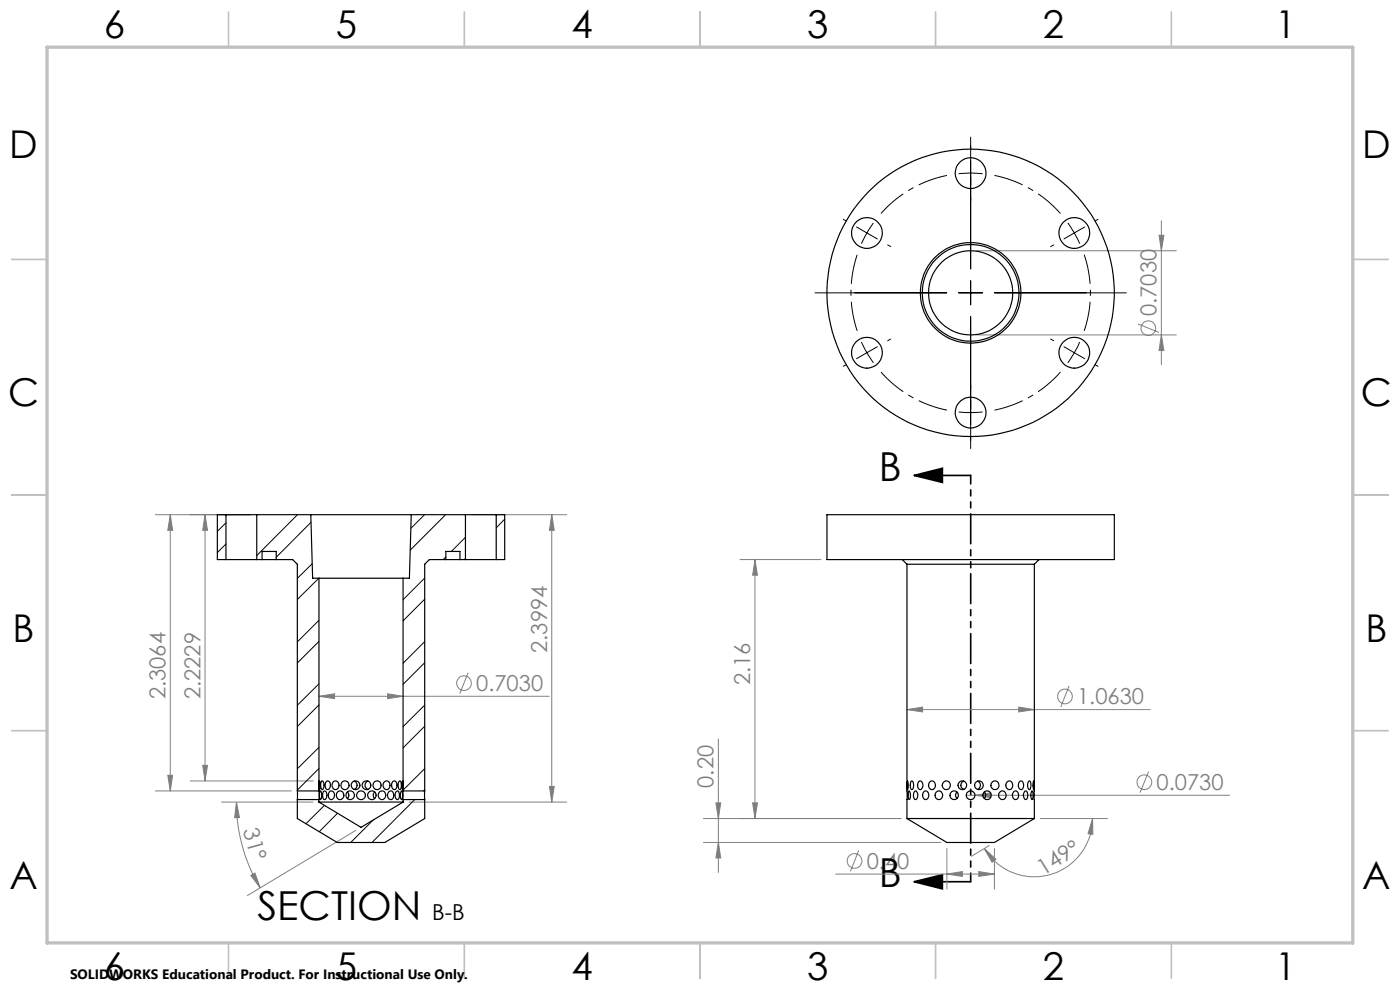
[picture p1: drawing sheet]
<svg xmlns="http://www.w3.org/2000/svg" width="297mm" height="210mm" viewBox="0 0 297 210" stroke-linecap="round" stroke-linejoin="round" font-family="sans-serif">
<g fill="none" stroke="#808080" stroke-width=".21">
<path d="M207.2 53.2h42.4M245.9 49.9h1l-.5 3.3zM246.4 46.8v30.6M207.2 71h42.4M241.4 68.7l4.5 1.8M246.4 71l.5 3.4h-1zM32.9 109.2h20.3M36.1 109.2v58.6M36.1 109.2l.5 3.3h-1zM43.5 109.2l.5 3.3h-1zM43.5 109.2v56.5M100 109.2h20.2"/>
<path d="M117.1 109.2v60.9M117.1 109.2l.5 3.3h-1zM157 118.7h17.2M160.2 118.7v54.9M160.2 118.7l.5 3.3h-1zM67.7 147.7l3.3-.5v1zM67.7 147.7h48.8M82.2 147.2l3.3 .5-3.3 .5zM99.3 142.7l-1.8 4.4M152.4 156.8v28.3M192.4 150.5l3.3-.5v1zM192.4 150.5h51.6"/>
<path d="M216.1 150l3.3 .5-3.3 .5zM226.8 145.5l-1.8 4.5M32.9 167.8h28.9M35.6 164.5h1l-.5 3.3zM40.3 165.7h26.2M43 162.3h1l-.5 3.4zM47 170.1h19.4M50.2 170.1l.6 3.3-1 .1zM50.2 170.1a34.9 34.9 0 0 0 5 18.2M75.5 176.1l-23 13.9M86.8 170.1h33.4M116.6 166.8h1l-.5 3.3z"/>
<path d="M149.2 173.6h41.9M149.2 178.7h50.4M151.9 170.3h1l-.5 3.3zM152.4 178.7l.5 3.3h-1zM159.7 170.3h1l-.5 3.3zM200.9 180v8.6M205 168.7h55.8M206.8 168.7l3.3-.5v1zM208.8 180l2.5 2.3-.8 .6zM209.9 179.3l-3.8 2.3M211 180v8.6M220.7 173.6h14.3"/>
<path d="M231.8 173.6v3.4l-1-.2zM231.8 173.6a12.4 12.4 0 0 1-9.1 12 12.4 12.4 0 0 1-13.9-5.6M243.7 163.7l-1.8 4.4M53.2 185.7l.9-.5 1.1 3.1zM177.3 185.4h33.7M182.2 180.4l-1.8 4.4M200.9 185.4l3.3-.5v1zM207.6 184.9l3.4 .5-3.4 .5z"/>
<circle cx="243.6" cy="69.6" r="1.55"/>
<circle cx="98.4" cy="144.9" r="1.55"/>
<circle cx="225.9" cy="147.7" r="1.55"/>
<circle cx="242.8" cy="165.9" r="1.56"/>
<circle cx="181.3" cy="182.6" r="1.55"/>
</g>
<path d="M200.9 37.2a25.4 25.4 0 0 0-14 8.1M181.8 54a25.4 25.4 0 0 0 0 16.2M225 45.3a25.4 25.4 0 0 0-14-8.1M186.9 78.9a25.4 25.4 0 0 0 14 8.1M230 70.2a25.4 25.4 0 0 0 0-16.2M211 87a25.4 25.4 0 0 0 14-8.1" fill="none" stroke="#000" stroke-width=".21" stroke-dasharray="15.2 1.3 1.3 1.3" stroke-dashoffset="8.9" stroke-linecap="butt"/>
<g fill="none" stroke="#000" stroke-width=".21">
<path d="M203.4 36.9l1.9-.2 3.2 .2M205.9 29.1v27.9M178.9 46.5l.6 .4M181.7 48.1l2.2 1.3M183.9 49.4l-1.2 2.3M183.9 49.4l2.2 1.3M185.3 47.3l-1.4 2.1M188.3 52l.6 .3M205.9 59.6v5.1M223.5 52l-.6 .3M226.5 47.3l1.4 2.1M227.9 49.4l1.2 2.3"/>
<path d="M227.9 49.4l-2.2 1.3M230.1 48.1l-2.2 1.3M232.9 46.5l-.6 .4M172.9 62.1h27.9M179.5 77.4l-.6 .3M182.7 72.6l1.2 2.2M183.9 74.8l1.4 2.2M183.9 74.8l-2.2 1.3M186.1 73.5l-2.2 1.3M188.9 71.9l-.6 .4M203.4 62.1h5.1M205.9 67.2v27.9"/>
<path d="M211 62.1h27.9M222.9 71.9l.6 .4M225.7 73.5l2.2 1.3M227.9 74.8l-1.4 2.2M227.9 74.8l2.2 1.3M229.1 72.6l-1.2 2.2M232.3 77.4l.6 .3M203.4 87.4h5.1"/>
</g>
<path d="M193.9 100.9l6-1.6v3zM193.9 100.9h12M193.9 187l6-1.4v3zM193.9 187h12" fill="none" stroke="#000" stroke-width=".35"/>
<path d="M205.9 100.8v86.2" fill="none" stroke="#000" stroke-width=".35" stroke-dasharray="6.3 1.3 1.3 1.3 1.3 1.3" stroke-dashoffset="4.5"/>
<g fill="none" stroke="#c0c0c0" stroke-width=".35">
<path d="M48.5 2.5v7.5M98.5 2.5v7.5M148.5 2.5v7.5M198.5 2.5v7.5M248.5 2.5v7.5M2.5 55h7.5M287 55h7.5M2.5 105h7.5M287 105h7.5M2.5 155h7.5M287 155h7.5M48.5 200v7.5"/>
<path d="M98.5 200v7.5M148.5 200v7.5M198.5 200v7.5M248.5 200v7.5"/>
</g>
<path d="M10 10h277v190h-277z" fill="none" stroke="#c0c0c0" stroke-width=".7"/>
<path d="M193.9 100.9l6-1.6v3zM193.9 187l6-1.4v3z" fill="#000"/>
<g fill="#808080">
<path d="M206.8 168.7l3.3-.5v1z"/>
<path d="M82.2 147.2l3.3 .5-3.3 .5zM67.7 147.7l3.3-.5v1z"/>
<path d="M192.4 150.5l3.3-.5v1zM216.1 150l3.3 .5-3.3 .5zM200.9 185.4l3.3-.5v1zM207.6 184.9l3.4 .5-3.4 .5z"/>
<path d="M208.8 180l2.5 2.3-.8 .6zM231.8 173.6v3.4l-1-.2z"/>
<path d="M159.7 170.3h1l-.5 3.3zM160.2 118.7l.5 3.3h-1zM152.4 178.7l.5 3.3h-1zM151.9 170.3h1l-.5 3.3zM116.6 166.8h1l-.5 3.3zM117.1 109.2l.5 3.3h-1zM35.6 164.5h1l-.5 3.3zM36.1 109.2l.5 3.3h-1zM43 162.3h1l-.5 3.4zM43.5 109.2l.5 3.3h-1z"/>
<path d="M245.9 49.9h1l-.5 3.3zM246.4 71l.5 3.4h-1z"/>
<path d="M50.2 170.1l.6 3.3-1 .1zM53.2 185.7l.9-.5 1.1 3.1z"/>
</g>
<g fill="none" stroke="#000" stroke-width=".25">
<path d="M47.9 118.7h6.6M47.9 109.2h6.6M47.9 109.2h-1.8v9.5h1.8M47.9 109.2v9.5M54.5 118.7h1.1M54.5 109.2h11.4M54.5 109.2v9.5M55.6 118.7h3M55.6 118.7v-1.7h3v1.7M58.6 118.7h3.5l1 1v48.1M65.9 109.2h21.3M65.9 109.2l.4 13.5h1.4"/>
<path d="M87.2 109.2h11.5M87.2 109.2l-.3 13.5h-1.4M94.6 118.7h3M94.6 118.7h-3.5l-1 1v48.1M94.6 118.7v-1.7h3v1.7M97.6 118.7h1.1M98.7 118.7h6.6M98.7 109.2h6.6M98.7 109.2v9.5M105.3 109.2h1.8v9.5h-1.8M105.3 109.2v9.5M175.4 109.2h61v9.5h-61z"/>
<path d="M191.4 118.7l1 1M192.4 119.7h27M192.4 119.7v53.9M219.4 119.7v53.9M220.4 118.7l-1 1M67.7 122.7h17.8M67.7 122.7v45.1M85.5 122.7v45.1M63.1 167.8v1.8M63.1 169.6h4.6M63.1 167.8h4.6M63.1 169.6v4l8.4 5.1h10.1l8.5-5.1v-4"/>
<path d="M67.7 170.1h17.8M67.7 167.8v1.8M67.7 169.6v.5M67.7 170.1l8.9 5.4 8.9-5.4M67.7 165.7l.2 .6-.1 1.2zM67.9 167.8l.2 .1 .1 .6a.95 .95 0 0 1-.3 1.1l-.1-.7zM68.2 165.7h.3a1.47 1.47 0 0 1 .2 1.3v.1a.3 .3 0 0 1-.3 .4 .3 .3 0 0 1-.3-.4l-.1-.7zM68.6 167.9l.1-.1a.95 .95 0 0 1 .7 .7 .95 .95 0 0 1-.3 1l-.3 .1-.3-.2-.1-.9zM69.3 165.7a.92 .92 0 0 1 .9 .6 .92 .92 0 0 1-.4 1l-.2 .2a1.04 1.04 0 0 1-.3-1.8zM69.9 167.9a.75 .75 0 0 1 .9 .2 .75 .75 0 0 1 .1 .9 .63 .63 0 0 1-.7 .6 .63 .63 0 0 1-.5-.8zM70.7 165.8a.87 .87 0 0 1 1.2 .3 .87 .87 0 0 1-.3 1.2 .84 .84 0 0 1-1.1-.2 .84 .84 0 0 1 .1-1.1zM71.6 167.9a.86 .86 0 0 1 1.4 .8 .86 .86 0 0 1-1.4 .7 1.12 1.12 0 0 1 0-1.5z"/>
<path d="M73.7 168l.1 .1a.99 .99 0 0 1-.1 1.3M75.1 165.7a.94 .94 0 0 1 .6 .9 .94 .94 0 0 1-.6 .9M78.1 165.7a.94 .94 0 0 0-.7 .9 .94 .94 0 0 0 .6 .9M79.5 168a.94 .94 0 0 0 0 1.4M80.5 167.9a.87 .87 0 0 1 1.3 .7 .87 .87 0 0 1-1.1 .9 .98 .98 0 0 1-.2-1.6zM81.6 165.8a.79 .79 0 0 1 1 .1 .79 .79 0 0 1 .1 1 .76 .76 0 0 1-1 .5 .76 .76 0 0 1-.4-1zM82.5 167.9a.69 .69 0 0 1 .9 .1 .69 .69 0 0 1 .1 .8 .65 .65 0 0 1-.7 .8 .65 .65 0 0 1-.6-.8zM83.3 165.8a.6 .6 0 0 1 .7 0 .6 .6 0 0 1 .2 .8v.1a.58 .58 0 0 1-.5 .8 .58 .58 0 0 1-.6-.7zM84 167.9l.3-.1a1.17 1.17 0 0 1 0 1.8 1.14 1.14 0 0 1-.3-1.7zM84.7 165.7h.1a1.42 1.42 0 0 1 0 1.8 1.48 1.48 0 0 1-.1-1.8zM85.1 167.8h.1a1.86 1.86 0 0 1 .1 1.7v.1a1.6 1.6 0 0 1-.2-1.8zM85.4 165.7l.1 1.8-.2-.7z"/>
<path d="M85.5 167.8v1.8M85.5 169.6h4.6M85.5 167.8h4.6M85.5 169.6v.5M90.1 167.8v1.8M192.4 173.6l8.5 5.1h10.1l8.4-5.1M192.4 173.6h27M192.5 165.7l.2 .8-.2 1zM192.8 167.8a1.53 1.53 0 0 1 .1 1.8 2.12 2.12 0 0 1-.1-1.8zM193.4 165.7h.1a1.31 1.31 0 0 1-.1 1.8 1.54 1.54 0 0 1 0-1.8zM194 167.9l.1-.1a1.05 1.05 0 0 1 .1 1.8 1.25 1.25 0 0 1-.2-1.7zM194.9 165.8l.2-.1a.97 .97 0 0 1 .7 .8 .97 .97 0 0 1-.6 1 1.11 1.11 0 0 1-.3-1.7z"/>
<path d="M196 167.9a.79 .79 0 0 1 1 .3 .79 .79 0 0 1-.1 1 .65 .65 0 0 1-.8 .3 .65 .65 0 0 1-.4-.8zM197.3 165.8a.83 .83 0 0 1 1 .2 .83 .83 0 0 1 0 1.1 .72 .72 0 0 1-.9 .3 .72 .72 0 0 1-.4-.8zM198.5 168.1a.84 .84 0 0 1 1.3 0 .84 .84 0 0 1-.1 1.2 .84 .84 0 0 1-1.2-.1l-.1-.5zM203 168a.87 .87 0 0 0 0 1.4M204.4 165.7a.94 .94 0 0 0-.6 .9 .94 .94 0 0 0 .7 .9M207.4 165.7a.94 .94 0 0 1 .6 .9 .94 .94 0 0 1-.6 .9M208.8 168a.92 .92 0 0 1 0 1.4M212.2 167.9a.88 .88 0 0 1 1.2 .6 .88 .88 0 0 1-.7 1.1 .95 .95 0 0 1-.8-.7 .95 .95 0 0 1 .3-1zM213.5 166a.7 .7 0 0 1 .9-.3 .7 .7 0 0 1 .4 .8 .79 .79 0 0 1-.8 1 .79 .79 0 0 1-.6-1.2zM215.1 167.9a.81 .81 0 0 1 .9 .3 .81 .81 0 0 1 0 1 .67 .67 0 0 1-.9 .3 .67 .67 0 0 1-.3-.8zM216.3 165.8a.39 .39 0 0 1 .7 .1l.1 .9a.58 .58 0 0 1-.7 .7l-.4-.7 .1-.8zM217.3 167.9l.4-.1a1.2 1.2 0 0 1-.1 1.8 1.21 1.21 0 0 1-.3-1.7z"/>
<path d="M218.3 165.7h.1a1.48 1.48 0 0 1 0 1.8 1.41 1.41 0 0 1-.1-1.8zM218.9 167.8a1.92 1.92 0 0 1 0 1.8 1.84 1.84 0 0 1 0-1.8zM219.3 165.7l.1 .5-.1 1.3-.2-.7z"/>
<circle cx="205.9" cy="36.7" r="3.3"/>
<circle cx="183.9" cy="49.4" r="3.3"/>
<circle cx="227.9" cy="49.4" r="3.3"/>
<circle cx="183.9" cy="74.8" r="3.3"/>
<circle cx="205.9" cy="62.1" r="10.7"/>
<circle cx="205.9" cy="62.1" r="8.9"/>
<circle cx="205.9" cy="62.1" r="30.5"/>
<circle cx="205.9" cy="62.1" r="10.3"/>
<circle cx="227.9" cy="74.8" r="3.3"/>
<circle cx="205.9" cy="87.5" r="3.3"/>
<circle cx="73.1" cy="166.6" r=".9"/>
<circle cx="74.3" cy="168.7" r=".92"/>
<circle cx="75.4" cy="166.6" r=".93"/>
<circle cx="76.6" cy="168.7" r=".93"/>
<circle cx="77.7" cy="166.6" r=".93"/>
<circle cx="78.9" cy="168.7" r=".92"/>
<circle cx="80" cy="166.6" r=".9"/>
<circle cx="200.8" cy="166.6" r=".9"/>
<circle cx="202.5" cy="168.7" r=".91"/>
<circle cx="204.2" cy="166.6" r=".93"/>
<circle cx="205.9" cy="168.7" r=".93"/>
<circle cx="207.7" cy="166.6" r=".93"/>
<circle cx="209.4" cy="168.7" r=".93"/>
<circle cx="211.1" cy="166.6" r=".9"/>
</g>
<g fill="none" stroke="#000" stroke-width=".21">
<path d="M47.9 110.9l-1.8 1.8M47.9 115.4l-1.8 1.8M63.1 109.2l-8.6 8.7M66 110.8l-7.4 7.4M66.3 119.5l-3.2 3.2M90.1 109.2l-2.9 2.9M94.5 109.2l-7.5 7.5M94.6 118.1l-.6 .6M98.7 114l-3 3M98.7 118.5l-.2 .2M107.1 110.1l-1.8 1.9M67.6 122.7l-4.5 4.5"/>
<path d="M67.7 131.6l-4.6 4.6M67.7 136.1l-4.6 4.5M90.1 127.1l-4.6 4.6M90.1 122.6l-4.6 4.6M90.1 136.1l-4.6 4.6M67.7 145.1l-4.6 4.5M67.7 158.5l-4.6 4.6M67.7 149.5l-4.6 4.6M90.1 140.6l-4.6 4.6M90.1 149.6l-4.6 4.5M90.1 154l-4.6 4.6M67.7 163l-4.6 4.6"/>
<path d="M68.8 170.8l-3.9 3.9M71.6 172.5l-3.9 3.9M79.2 173.9l-4.8 4.8M88 169.6l-9.1 9.1M90.1 163l-4.6 4.6M90.1 167.5l-.2 .3"/>
</g>
<g font-size="8.5">
<text x="186.5" y="102">B</text>
<text x="186.5" y="188.3">B</text>
<text x="54.6" y="195.2">SECTION</text>
</g>
<g font-size="8.1">
<text x="22" y="8">6</text>
<text x="71.2" y="8">5</text>
<text x="121.2" y="8">4</text>
<text x="171.3" y="8">3</text>
<text x="221.3" y="8">2</text>
<text x="270.5" y="8">1</text>
<text x="2" y="33.6">D</text>
<text x="289" y="33.6">D</text>
<text x="1.7" y="86.1">C</text>
<text x="288.7" y="86.1">C</text>
<text x="2.7" y="136.1">B</text>
<text x="289.7" y="136.1">B</text>
<text x="2" y="188.6">A</text>
<text x="289" y="188.6">A</text>
<text x="22" y="208">6</text>
<text x="71.2" y="208">5</text>
<text x="121.2" y="208">4</text>
<text x="171.3" y="208">3</text>
<text x="221.3" y="208">2</text>
<text x="270.5" y="208">1</text>
</g>
<g font-size="4.7" fill="#808080">
<text x="245.3" y="67" transform="rotate(-90 245.3 67)">0.7030</text>
<text x="116.1" y="138.5" transform="rotate(-90 116.1 138.5)">2.3994</text>
<text x="35.1" y="148.3" transform="rotate(-90 35.1 148.3)">2.3064</text>
<text x="42.5" y="148.3" transform="rotate(-90 42.5 148.3)">2.2229</text>
<text x="101" y="146.6">0.7030</text>
<text x="159.2" y="145.3" transform="rotate(-90 159.2 145.3)">2.16</text>
<text x="228.5" y="149.4">1.0630</text>
<text x="151.4" y="167.1" transform="rotate(-90 151.4 167.1)">0.20</text>
<text x="245.4" y="167.6">0.0730</text>
<text x="51.5" y="176.1" transform="rotate(74 51.5 176.1)">31°</text>
<text x="183.9" y="184.3">0.40</text>
<text x="221.3" y="185.8" transform="rotate(-32 221.3 185.8)">149°</text>
</g>
<text font-size="4.7" x="91.7" y="195.2">B-B</text>
<text font-size="2.9" x="14.9" y="207.6">SOLIDWORKS Educational Product. For Instructional Use Only.</text>
</svg>
